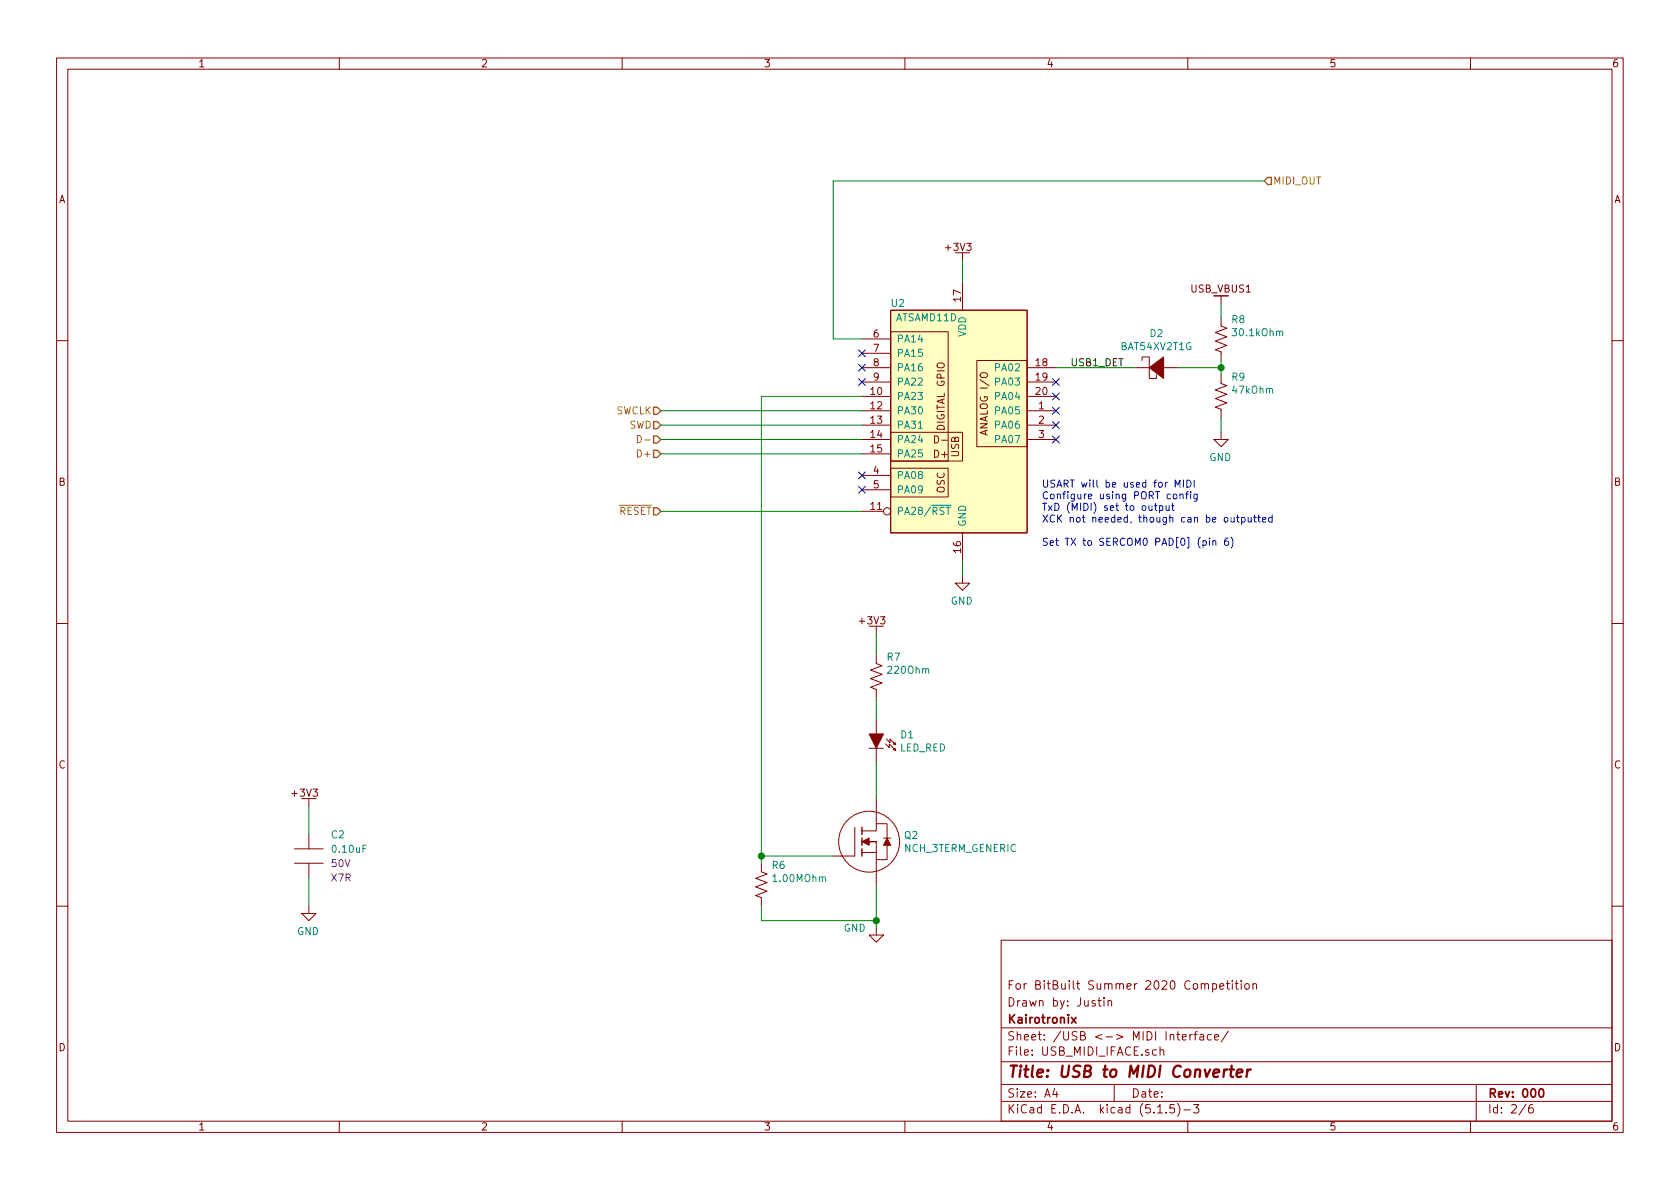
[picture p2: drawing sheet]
EESchema Schematic File Version 4
EELAYER 30 0
EELAYER END
$Descr A4 11693 8268
encoding utf-8
Sheet 2 6
Title "USB to MIDI Converter"
Date ""
Rev "000"
Comp "Kairotronix"
Comment1 "Drawn by: Justin"
Comment2 "For BitBuilt Summer 2020 Competition"
Comment3 ""
Comment4 ""
$EndDescr
Text HLabel 8800 1250 2    50   Input ~ 0
MIDI_OUT
Text HLabel 4600 3050 0    50   Input ~ 0
D-
Text HLabel 4600 3150 0    50   Input ~ 0
D+
Wire Wire Line
	4600 3050 6000 3050
Wire Wire Line
	6000 3150 4600 3150
$Comp
L power:GND #PWR?
U 1 1
P 6700 4000
AR Path="/5EA74D44/5EA67A78" Ref="#PWR?"  Part="1" 
AR Path="/5EA10A9F/5EA67A78" Ref="#PWR021"  Part="1" 
F 0 "#PWR021" H 6700 4150 50  0001 C CNN
F 1 "GND" H 6695 3827 50  0000 C CNN
F 2 "" H 6700 4150 50  0001 C CNN
F 3 "" H 6700 4150 50  0001 C CNN
	1    6700 4000
	1    0    0    -1  
$EndComp
Wire Wire Line
	6700 4000 6700 3900
$Comp
L power:GND #PWR?
U 1 1
P 2150 6300
AR Path="/5EA74D44/5EA67A7F" Ref="#PWR?"  Part="1" 
AR Path="/5EA10A9F/5EA67A7F" Ref="#PWR017"  Part="1" 
F 0 "#PWR017" H 2150 6450 50  0001 C CNN
F 1 "GND" H 2145 6127 50  0000 C CNN
F 2 "" H 2150 6450 50  0001 C CNN
F 3 "" H 2150 6450 50  0001 C CNN
	1    2150 6300
	1    0    0    -1  
$EndComp
Wire Wire Line
	2150 6300 2150 6100
Wire Wire Line
	2150 5800 2150 5600
Wire Wire Line
	6700 1800 6700 1950
Wire Wire Line
	6000 2350 5800 2350
Wire Wire Line
	5800 2350 5800 1250
Wire Wire Line
	5800 1250 8800 1250
Wire Wire Line
	6000 2950 4600 2950
Wire Wire Line
	4600 2850 6000 2850
Wire Wire Line
	4600 3550 6000 3550
Text HLabel 4600 2850 0    50   Input ~ 0
SWCLK
Text HLabel 4600 2950 0    50   Input ~ 0
SWD
Text HLabel 4600 3550 0    50   Input ~ 0
~RESET
$Comp
L transistor_mosfet:NCH_3TERM_GENERIC Q?
U 1 1
P 6100 5850
AR Path="/5EA9C2F5" Ref="Q?"  Part="1" 
AR Path="/5EA74D44/5EA9C2F5" Ref="Q?"  Part="1" 
AR Path="/5EA10A9F/5EA9C2F5" Ref="Q2"  Part="1" 
F 0 "Q2" H 6290 5896 50  0000 L CNN
F 1 "NCH_3TERM_GENERIC" H 6290 5805 50  0000 L CNN
F 2 "transistor_smt:SOT23" H 6000 6450 50  0001 C CNN
F 3 "" H 6000 6450 50  0001 C CNN
F 4 "XX" H 5600 6225 50  0001 C CNN "R_DS_ON"
	1    6100 5850
	1    0    0    -1  
$EndComp
Wire Wire Line
	5300 5950 5800 5950
$Comp
L power:GND #PWR?
U 1 1
P 6100 6450
AR Path="/5EA74D44/5EA9C2FC" Ref="#PWR?"  Part="1" 
AR Path="/5EA10A9F/5EA9C2FC" Ref="#PWR019"  Part="1" 
F 0 "#PWR019" H 6100 6600 50  0001 C CNN
F 1 "GND" H 6250 6450 50  0000 C CNN
F 2 "" H 6100 6600 50  0001 C CNN
F 3 "" H 6100 6600 50  0001 C CNN
	1    6100 6450
	-1   0    0    -1  
$EndComp
$Comp
L resistors:1.00MOhm R?
U 1 1
P 5300 6150
AR Path="/5EA74D44/5EA9C304" Ref="R?"  Part="1" 
AR Path="/5EA10A9F/5EA9C304" Ref="R6"  Part="1" 
F 0 "R6" V 5163 6218 50  0000 L CNN
F 1 "1.00MOhm" V 5254 6218 50  0000 L CNN
F 2 "res_smt:RES_0603" H 4950 6400 50  0001 C CNN
F 3 "" H 4950 6400 50  0001 C CNN
F 4 "1/8 W" V 5345 6218 50  0001 L CNN "Power"
F 5 "10 %" V 5436 6218 50  0001 L CNN "Tolerance"
	1    5300 6150
	0    1    1    0   
$EndComp
Wire Wire Line
	5300 6000 5300 5950
Connection ~ 5300 5950
Wire Wire Line
	6100 6400 5300 6400
Wire Wire Line
	5300 6400 5300 6300
Connection ~ 6100 6400
Wire Wire Line
	6100 6400 6100 6450
Wire Wire Line
	6100 6150 6100 6400
$Comp
L power:+3V3 #PWR?
U 1 1
P 6100 4400
AR Path="/5EA74D44/5EA9C311" Ref="#PWR?"  Part="1" 
AR Path="/5EA10A9F/5EA9C311" Ref="#PWR018"  Part="1" 
F 0 "#PWR018" H 6020 4635 50  0001 C CNN
F 1 "+3V3" H 6070 4490 50  0001 C CNN
F 2 "" H 6020 4635 50  0001 C CNN
F 3 "" H 6020 4635 50  0001 C CNN
	1    6100 4400
	1    0    0    -1  
$EndComp
Wire Wire Line
	6100 5300 6100 5550
Wire Wire Line
	5300 2750 5300 5950
$Comp
L diode_led:LED_RED D?
U 1 1
P 6100 5150
AR Path="/5EA74D44/5EA9C319" Ref="D?"  Part="1" 
AR Path="/5EA10A9F/5EA9C319" Ref="D1"  Part="1" 
AR Path="/5EA9C319" Ref="D?"  Part="1" 
F 0 "D1" H 6263 5196 50  0000 L CNN
F 1 "LED_RED" H 6263 5105 50  0000 L CNN
F 2 "led_smd:LED_0805" H 6050 5450 50  0001 C CNN
F 3 "" H 6050 5450 50  0001 C CNN
	1    6100 5150
	1    0    0    -1  
$EndComp
$Comp
L resistors:220Ohm R?
U 1 1
P 6100 4700
AR Path="/5EA74D44/5EA9C321" Ref="R?"  Part="1" 
AR Path="/5EA10A9F/5EA9C321" Ref="R7"  Part="1" 
F 0 "R7" V 5963 4768 50  0000 L CNN
F 1 "220Ohm" V 6054 4768 50  0000 L CNN
F 2 "res_smt:RES_0603" H 5750 4950 50  0001 C CNN
F 3 "" H 5750 4950 50  0001 C CNN
F 4 "XXX W" V 6145 4768 50  0001 L CNN "Power"
F 5 "XX %" V 6236 4768 50  0001 L CNN "Tolerance"
	1    6100 4700
	0    1    1    0   
$EndComp
Wire Wire Line
	6100 4400 6100 4550
Wire Wire Line
	6100 4850 6100 5000
Wire Wire Line
	6000 2750 5300 2750
$Comp
L power:+3V3 #PWR?
U 1 1
P 2150 5600
AR Path="/5EA74D44/5EA9D272" Ref="#PWR?"  Part="1" 
AR Path="/5EA10A9F/5EA9D272" Ref="#PWR016"  Part="1" 
F 0 "#PWR016" H 2070 5835 50  0001 C CNN
F 1 "+3V3" H 2120 5690 50  0001 C CNN
F 2 "" H 2070 5835 50  0001 C CNN
F 3 "" H 2070 5835 50  0001 C CNN
	1    2150 5600
	1    0    0    -1  
$EndComp
$Comp
L power:+3V3 #PWR?
U 1 1
P 6700 1800
AR Path="/5EA74D44/5EA9E416" Ref="#PWR?"  Part="1" 
AR Path="/5EA10A9F/5EA9E416" Ref="#PWR020"  Part="1" 
F 0 "#PWR020" H 6620 2035 50  0001 C CNN
F 1 "+3V3" H 6670 1890 50  0001 C CNN
F 2 "" H 6620 2035 50  0001 C CNN
F 3 "" H 6620 2035 50  0001 C CNN
	1    6700 1800
	1    0    0    -1  
$EndComp
$Comp
L custom_powernets:USB_VBUS1 #POW?
U 1 1
P 8500 2100
AR Path="/5EAA37F1/5EAAD068" Ref="#POW?"  Part="1" 
AR Path="/5EA10A9F/5EAAD068" Ref="#POW05"  Part="1" 
F 0 "#POW05" H 8400 2400 50  0001 C CNN
F 1 "USB_VBUS1" H 8500 2300 50  0001 C CNN
F 2 "" H 8400 2400 50  0001 C CNN
F 3 "" H 8400 2400 50  0001 C CNN
	1    8500 2100
	1    0    0    -1  
$EndComp
$Comp
L resistors:30.1kOhm R?
U 1 1
P 8500 2350
AR Path="/5EA74D44/5EAC058B" Ref="R?"  Part="1" 
AR Path="/5EA10A9F/5EAC058B" Ref="R8"  Part="1" 
F 0 "R8" V 8363 2418 50  0000 L CNN
F 1 "30.1kOhm" V 8454 2418 50  0000 L CNN
F 2 "res_smt:RES_0603" H 8150 2600 50  0001 C CNN
F 3 "" H 8150 2600 50  0001 C CNN
F 4 "XXX W" V 8545 2418 50  0001 L CNN "Power"
F 5 "XX %" V 8636 2418 50  0001 L CNN "Tolerance"
	1    8500 2350
	0    1    1    0   
$EndComp
$Comp
L resistors:47kOhm R?
U 1 1
P 8500 2750
AR Path="/5EA74D44/5EAC0593" Ref="R?"  Part="1" 
AR Path="/5EA10A9F/5EAC0593" Ref="R9"  Part="1" 
F 0 "R9" V 8363 2818 50  0000 L CNN
F 1 "47kOhm" V 8454 2818 50  0000 L CNN
F 2 "res_smt:RES_0603" H 8150 3000 50  0001 C CNN
F 3 "" H 8150 3000 50  0001 C CNN
F 4 "XXX W" V 8545 2818 50  0001 L CNN "Power"
F 5 "XX %" V 8636 2818 50  0001 L CNN "Tolerance"
	1    8500 2750
	0    1    1    0   
$EndComp
Wire Wire Line
	8500 2500 8500 2550
Wire Wire Line
	8500 2200 8500 2100
$Comp
L power:GND #PWR?
U 1 1
P 8500 3000
AR Path="/5EA74D44/5EAC059B" Ref="#PWR?"  Part="1" 
AR Path="/5EA10A9F/5EAC059B" Ref="#PWR022"  Part="1" 
F 0 "#PWR022" H 8500 3150 50  0001 C CNN
F 1 "GND" H 8495 2827 50  0000 C CNN
F 2 "" H 8500 3150 50  0001 C CNN
F 3 "" H 8500 3150 50  0001 C CNN
	1    8500 3000
	1    0    0    -1  
$EndComp
Wire Wire Line
	8500 3000 8500 2900
$Comp
L diode_schottky:BAT54XV2T1G D?
U 1 1
P 8050 2550
AR Path="/5EA74D44/5EAC05A3" Ref="D?"  Part="1" 
AR Path="/5EA10A9F/5EAC05A3" Ref="D2"  Part="1" 
AR Path="/5EAC05A3" Ref="D?"  Part="1" 
F 0 "D2" V 7810 2550 50  0000 C CNN
F 1 "BAT54XV2T1G" V 7901 2550 50  0000 C CNN
F 2 "diode_smd:SOD-523" H 7800 2950 50  0001 C CNN
F 3 "" H 7800 2950 50  0001 C CNN
	1    8050 2550
	0    1    1    0   
$EndComp
Connection ~ 8500 2550
Wire Wire Line
	8500 2550 8500 2600
Text Label 7450 2550 0    50   ~ 0
USB1_DET
Wire Wire Line
	7350 2550 7900 2550
Wire Wire Line
	8200 2550 8500 2550
$Comp
L capacitors_ceramic:0.10uF C?
U 1 1
P 2150 5950
AR Path="/5EAA37F1/5EEE0B41" Ref="C?"  Part="1" 
AR Path="/5EA10A9F/5EEE0B41" Ref="C2"  Part="1" 
F 0 "C2" V 2000 6100 50  0000 L CNN
F 1 "0.10uF" V 2100 6100 50  0000 L CNN
F 2 "cap_smt:CAP_0603" H 1800 6200 50  0001 C CNN
F 3 "" H 1800 6200 50  0001 C CNN
F 4 "50V" V 2200 6100 50  0000 L CNN "Voltage"
F 5 "X7R" V 2300 6100 50  0000 L CNN "Dielectric"
F 6 "XX %" V 2332 6088 50  0001 L CNN "Tolerance"
F 7 "" H 1800 6200 50  0001 C CNN "MFG1"
F 8 "" H 1800 6200 50  0001 C CNN "MFG1 P/N"
F 9 "" H 1800 6200 50  0001 C CNN "VENDOR1"
F 10 "" H 1800 6200 50  0001 C CNN "VENDOR1 P/N"
	1    2150 5950
	0    1    1    0   
$EndComp
Text Notes 7250 3800 0    50   ~ 0
USART will be used for MIDI\nConfigure using PORT config\nTxD (MIDI) set to output\nXCK not needed, though can be outputted\n\nSet TX to SERCOM0 PAD[0] (pin 6)
$Comp
L ic_mcu:ATSAMD11D U?
U 1 1
P 6700 2800
AR Path="/5EA74D44/5EA67A68" Ref="U?"  Part="1" 
AR Path="/5EA10A9F/5EA67A68" Ref="U2"  Part="1" 
F 0 "U2" H 6250 3500 50  0000 C CNN
F 1 "ATSAMD11D" H 6450 3400 50  0000 C CNN
F 2 "package_sop:SOIC-20" H 6100 2550 50  0001 C CNN
F 3 "http://ww1.microchip.com/downloads/en/DeviceDoc/Atmel-42363-SAM-D11_Datasheet.pdf" H 6100 2550 50  0001 C CNN
F 4 "Microchip" H 5600 3750 50  0001 C CNN "MFG1"
F 5 "ATSAMD11D14A-SSUT" H 5600 3650 50  0001 C CNN "MFG1 P/N"
F 6 "DigiKey" H 5600 3550 50  0001 C CNN "VENDOR1"
F 7 "ATSAMD11D14A-SSUTCT-ND" H 5650 3450 50  0001 C CNN "VENDOR1 P/N"
F 8 "ATSAMD11D14A-SSUT" H 6700 2800 50  0001 C CNN "Field4"
	1    6700 2800
	1    0    0    -1  
$EndComp
NoConn ~ 7350 3050
NoConn ~ 7350 2950
NoConn ~ 7350 2850
NoConn ~ 7350 2750
NoConn ~ 7350 2650
NoConn ~ 6000 3300
NoConn ~ 6000 3400
NoConn ~ 6000 2650
NoConn ~ 6000 2550
NoConn ~ 6000 2450
$EndSCHEMATC
